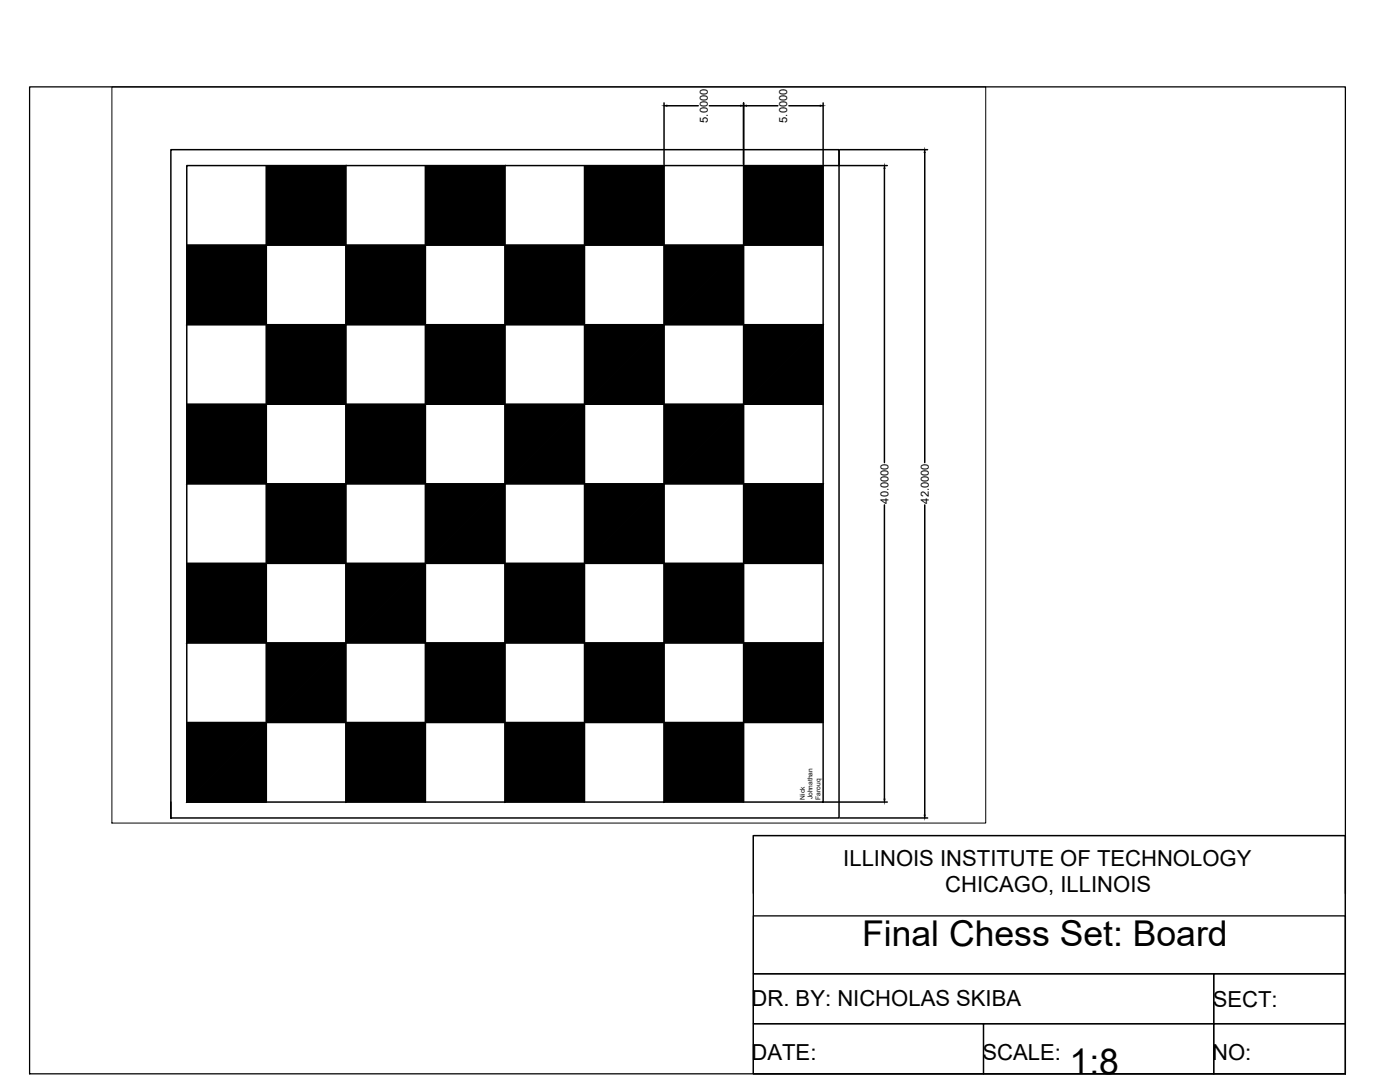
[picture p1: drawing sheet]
<svg xmlns="http://www.w3.org/2000/svg" width="279mm" height="216mm" viewBox="0 0 279 216" stroke-linecap="round" stroke-linejoin="round" font-family="sans-serif">
<!-- layer: Chess Board -->
<g fill="#000" stroke="#000" stroke-width=".2">
<path d="M132.5 21.1l.6-.1v.2zM147.8 21l.6 .1-.6 .1zM148.4 21.1l.6-.1v.2zM163.7 21l.6 .1-.6 .1zM176.5 33l.1 .6h-.2zM184.6 29.9v.5h-.2zM176.4 159.5h.2l-.1 .5zM184.4 162.6h.2v.6z"/>
<path d="M53.1 33v15.9l15.9-15.9zM53.1 48.9l15.9-15.9v15.9z"/>
<path d="M84.9 33v15.9l15.9-15.9zM84.9 48.9l15.9-15.9v15.9z"/>
<path d="M116.6 33v15.9l15.9-15.9zM116.6 48.9l15.9-15.9v15.9z"/>
<path d="M148.4 33v15.9l15.9-15.9zM148.4 48.9l15.9-15.9v15.9z"/>
<path d="M37.3 48.9v15.9l15.8-15.9zM37.3 64.8l15.8-15.9v15.9z"/>
<path d="M69 48.9v15.9l15.9-15.9zM69 64.8l15.9-15.9v15.9z"/>
<path d="M100.8 48.9v15.9l15.8-15.9zM100.8 64.8l15.8-15.9v15.9z"/>
<path d="M132.5 48.9v15.9l15.9-15.9zM132.5 64.8l15.9-15.9v15.9z"/>
<path d="M53.1 64.8v15.9l15.9-15.9zM53.1 80.7l15.9-15.9v15.9z"/>
<path d="M84.9 64.8v15.9l15.9-15.9zM84.9 80.7l15.9-15.9v15.9z"/>
<path d="M116.6 64.8v15.9l15.9-15.9zM116.6 80.7l15.9-15.9v15.9z"/>
<path d="M148.4 64.8v15.9l15.9-15.9zM148.4 80.7l15.9-15.9v15.9z"/>
<path d="M37.3 80.7v15.8l15.8-15.8zM53.1 80.7v15.8h-15.8z"/>
<path d="M53.1 96.5v15.9l15.9-15.9zM53.1 112.4l15.9-15.9v15.9z"/>
<path d="M69 80.7v15.8l15.9-15.8zM84.9 80.7v15.8h-15.9z"/>
<path d="M84.9 96.5v15.9l15.9-15.9zM84.9 112.4l15.9-15.9v15.9z"/>
<path d="M100.8 80.7v15.8l15.8-15.8zM116.6 80.7v15.8h-15.8z"/>
<path d="M116.6 96.5v15.9l15.9-15.9zM116.6 112.4l15.9-15.9v15.9z"/>
<path d="M132.5 80.7v15.8l15.9-15.8zM148.4 80.7v15.8h-15.9z"/>
<path d="M148.4 96.5v15.9l15.9-15.9zM148.4 112.4l15.9-15.9v15.9z"/>
<path d="M37.3 112.4v15.9l15.8-15.9zM37.3 128.3l15.8-15.9v15.9z"/>
<path d="M69 112.4v15.9l15.9-15.9zM69 128.3l15.9-15.9v15.9z"/>
<path d="M100.8 112.4v15.9l15.8-15.9zM100.8 128.3l15.8-15.9v15.9z"/>
<path d="M132.5 112.4v15.9l15.9-15.9zM132.5 128.3l15.9-15.9v15.9z"/>
<path d="M53.1 128.3v15.9l15.9-15.9zM53.1 144.2l15.9-15.9v15.9z"/>
<path d="M84.9 128.3v15.9l15.9-15.9zM84.9 144.2l15.9-15.9v15.9z"/>
<path d="M116.6 128.3v15.9l15.9-15.9zM116.6 144.2l15.9-15.9v15.9z"/>
<path d="M148.4 128.3v15.9l15.9-15.9zM148.4 144.2l15.9-15.9v15.9z"/>
<path d="M37.3 144.2v15.8l15.8-15.8zM37.3 160l15.8-15.8v15.8z"/>
<path d="M69 144.2v15.8l15.9-15.8zM69 160l15.9-15.8v15.8z"/>
<path d="M100.8 144.2v15.8l15.8-15.8zM100.8 160l15.8-15.8v15.8z"/>
<path d="M132.5 144.2v15.8l15.9-15.8zM132.5 160l15.9-15.8v15.8z"/>
</g>
<g fill="none" stroke="#000" stroke-width=".3">
<path d="M34.1 29.9h133.3v133.3h-133.3zM37.3 33h127v127h-127zM53.1 33v127h-15.8v-15.8h127M69 33v127M84.9 33v127M100.8 33v127M116.6 33v127M132.5 20.5v12.3M132.5 33v127M133.1 21.1h6.3M141.6 21.1h6.2M148.4 20.5v12.3"/>
<path d="M148.4 33v127M149 21.1h6.2M157.4 21.1h6.3M164.3 20.5v12.3M164.5 33h12.6M167.4 29.9v3.1M167.7 29.9h17.4M176.5 33.6v58.7M184.6 30.4v61.9M37.3 48.9h127M37.3 64.8h127M37.3 96.5h127"/>
<path d="M37.3 80.7h127M37.3 112.4h127M176.5 100.8v58.7M184.6 100.8v61.8M37.3 128.3h127M34.1 160v3.2M164.5 160h12.6M167.7 163.2h17.4"/>
</g>
<path d="M22.3 17.3h174.4v146.9h-174.4z" fill="none" stroke="#000" stroke-width=".2"/>
<!-- layer: 0 -->
<path d="M5.9 17.3h262.6v197h-262.6zM150.3 166.7h118.2v47.6h-118.2zM150.3 178.3v-11.6h118.2v11.6M150.3 194.3h91.9v10h-91.9zM150.3 182.8h118.2v11.5h-118.2zM242.2 194.3h26.3v10h-26.3zM150.3 204.3h46v10h-46zM196.3 204.3h45.9v10h-45.9zM242.2 204.3h26.3v10h-26.3z" fill="none" stroke="#000" stroke-width=".25"/>
<g font-size="7.1">
<text x="172" y="188.8">Final Chess Set: Board</text>
<text x="213.5" y="214.3">1:8</text>
</g>
<g font-size="4.4">
<text x="168.3" y="172.7">ILLINOIS INSTITUTE OF TECHNOLOGY</text>
<text x="188.7" y="178">CHICAGO, ILLINOIS</text>
<text x="150" y="200.7">DR. BY: NICHOLAS SKIBA</text>
<text x="242" y="200.9">SECT:</text>
<text x="150" y="211.5">DATE:</text>
<text x="196.1" y="211.6">SCALE:</text>
<text x="241.9" y="211.6">NO:</text>
</g>
<g font-size="2.2">
<text x="141.2" y="24.5" transform="rotate(-90 141.2 24.5)">5.0000</text>
<text x="157.1" y="24.5" transform="rotate(-90 157.1 24.5)">5.0000</text>
<text x="177.3" y="100.5" transform="rotate(-90 177.3 100.5)">40.0000</text>
<text x="185.3" y="100.5" transform="rotate(-90 185.3 100.5)">42.0000</text>
</g>
<g font-size="1.3">
<text x="160.6" y="159.6" transform="rotate(-90 160.6 159.6)">Nick</text>
<text x="162.2" y="159.5" transform="rotate(-90 162.2 159.5)">Johnathan</text>
<text x="163.8" y="159.6" transform="rotate(-90 163.8 159.6)">Farouq</text>
</g>
</svg>
